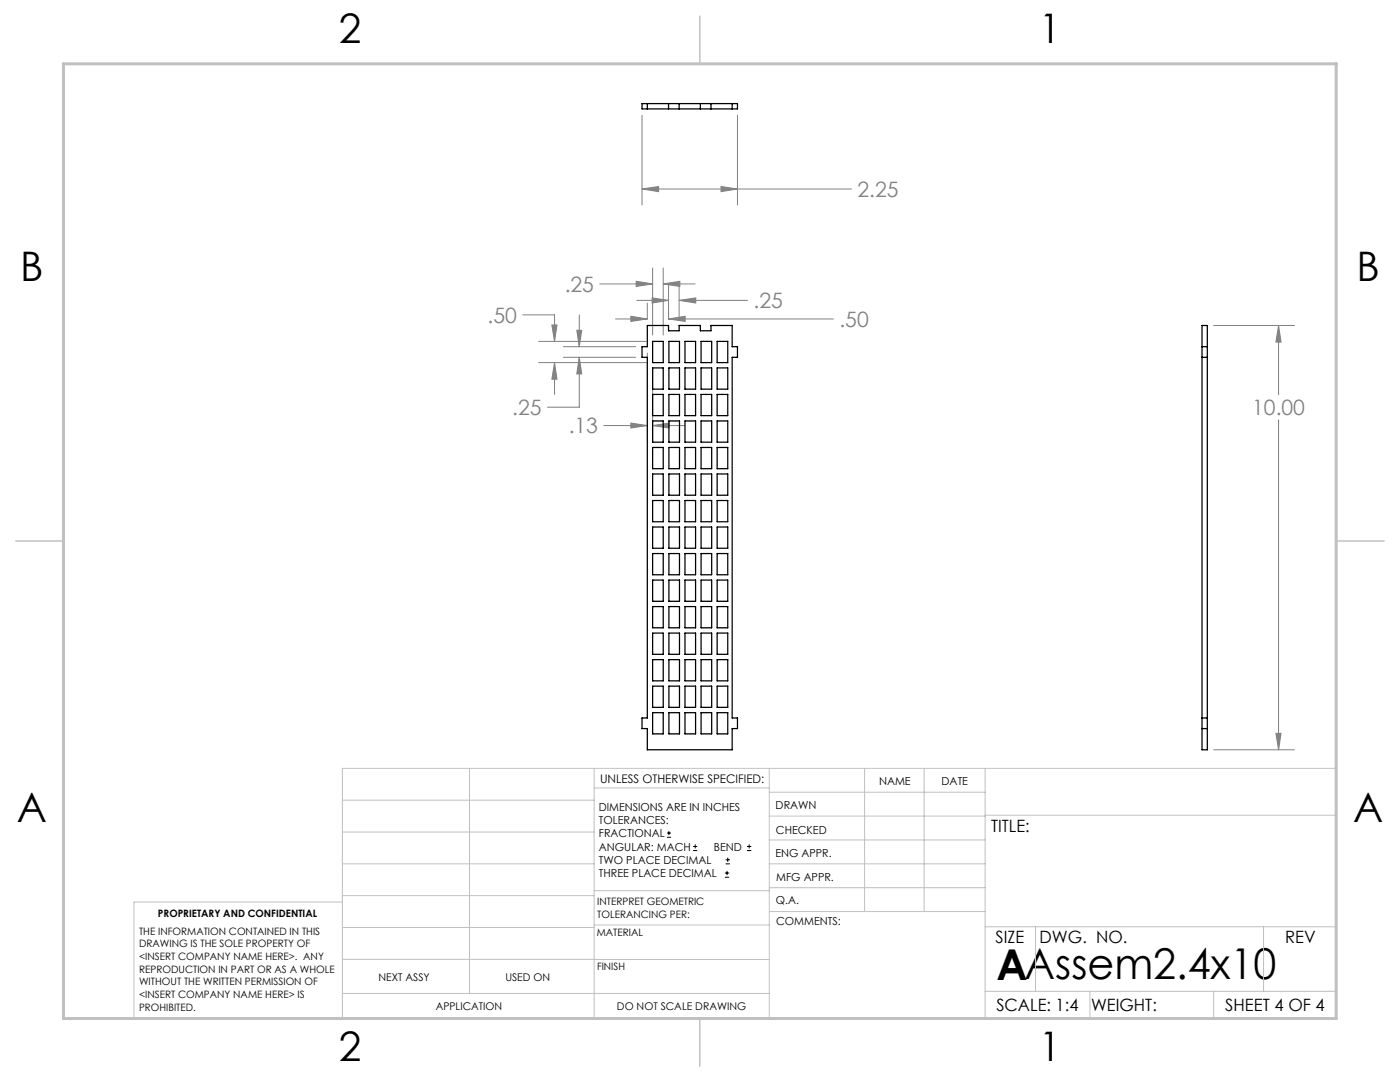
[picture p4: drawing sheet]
<svg xmlns="http://www.w3.org/2000/svg" width="279mm" height="216mm" viewBox="0 0 279 216" stroke-linecap="round" stroke-linejoin="round" font-family="sans-serif">
<g fill="none" stroke="#000" stroke-width=".2">
<path d="M133.1 167.1h.8M133.1 166.2h.8M133.5 165.8v.9M138.3 169.7h.8M138.3 168.9h.8M138.7 168.5v.8M144.7 175h.8M144.7 174.2h.8M144.8 172.4h.9M144.8 171.6h.9M145.1 173.8v.8M145.2 171.1v.9"/>
<path d="M149.1 169.7h.8M149.1 168.9h.8M149.5 168.5v.8"/>
</g>
<g fill="none" stroke="#808080" stroke-width=".2">
<path d="M128.1 37.7l3.3-.5v1zM128.1 23v17.9M128.1 37.7h41.8M143.9 37.2l3.3 .5-3.3 .5zM147.2 23v17.9M119.7 56.7h10.5M127 56.1l3.2 .6-3.2 .5zM127.1 59.9h6.3M130.1 59.4l3.3 .5-3.3 .6zM130.2 53.5v13.4M132.4 56.7l3.3-.6v1.1zM132.4 53.5v13.4"/>
<path d="M132.4 56.7h6.3M133.4 56.8v6.9M135.5 59.9l3.4-.5v1.1zM135.5 56.8v6.9M135.5 59.9h13.7M104.3 62.8h6.4v5.3M107.5 68.1h21.5M107.5 72.4h21.5M110.1 64.8h1.1l-.5 3.3zM110.7 72.4l.5 3.3h-1.1zM110.7 72.4v6.3M112.4 71.3h14.5"/>
<path d="M112.4 69.2h14.5M115.1 65.9h1l-.5 3.3zM115.6 71.3l.5 3.3h-1zM115.6 71.3v9.9h-6.3M115.6 62.8v6.4M122.8 63.6h6.4M125.9 63.1l3.3 .5-3.3 .5zM129.2 60.5v3.2M129.2 70.4v17.7M130.2 73.6v14.5M133.4 63.6l3.3-.5v1zM133.4 63.6h32.9"/>
<path d="M242.2 64.9h16.1M255.2 64.9l.5 3.4h-1.1zM255.2 64.9v13.9M120.5 84.9h8.7M125.9 84.4l3.3 .5-3.3 .5zM130.2 84.9l3.4-.5v1zM130.2 84.9h6.4M255.2 83.8v65.8M242.2 149.6h16.1M254.6 146.3h1.1l-.5 3.3z"/>
</g>
<g fill="none" stroke="#c0c0c0" stroke-width=".2">
<path d="M68.3 159.7h50.3M93.7 153.3v44.9M118.6 153.3v49.9M118.6 157.2h34.9M153.5 153.3v49.9M153.5 158.1h43.1M172.5 153.3v28.6M184.4 153.3v28.6M196.6 153.3v49.9M68.3 180h-41.6v23.2h240v-49.9h-198.4v49.9M68.3 178.7h50.3M68.3 172.4h50.3"/>
<path d="M68.3 166h50.3M118.6 177.7h35M153.5 167.6h43.1M153.5 162.8h43.1M153.5 172.4h43.1M153.5 177.1h43.1M196.6 162.7h70.1M68.3 198.2h85.2M68.3 191.4l85.2 .1M68.3 185.1h50.3M118.6 184.6h35M153.6 181.9h43"/>
<path d="M196.6 197.8h70.1M196.6 184.9h70.1M206.7 184.9v12.9M217.5 197.8v5.4M242.2 197.8v5.4M252.2 184.9v12.9"/>
</g>
<path d="M139.7 3.2v9.5M3.1 107.9h9.6M266.7 107.9h9.5M139.7 203.2v9.6" fill="none" stroke="#c0c0c0" stroke-width=".3"/>
<path d="M12.7 12.7h254v190.5h-254z" fill="none" stroke="#c0c0c0" stroke-width=".6"/>
<path d="M132.4 56.7l3.3-.6v1.1zM127 56.1l3.2 .6-3.2 .5zM110.1 64.8h1.1l-.5 3.3zM110.7 72.4l.5 3.3h-1.1zM115.6 71.3l.5 3.3h-1zM115.1 65.9h1l-.5 3.3zM130.1 59.4l3.3 .5-3.3 .6zM135.5 59.9l3.4-.5v1.1zM125.9 63.1l3.3 .5-3.3 .5zM133.4 63.6l3.3-.5v1zM125.9 84.4l3.3 .5-3.3 .5zM130.2 84.9l3.4-.5v1zM128.1 37.7l3.3-.5v1zM143.9 37.2l3.3 .5-3.3 .5zM255.2 64.9l.5 3.4h-1.1zM254.6 146.3h1.1l-.5 3.3z" fill="#808080"/>
<g fill="none" stroke="#000" stroke-width=".25">
<path d="M128.1 20.7h19.1v1h-19.1zM129.2 20.7v1M133.4 20.7v1M135.5 20.7v1M139.8 20.7v1M141.9 20.7v1M146.1 20.7v1M129.2 64.9h4.2v1.1h2.1v-1.1h4.3v1.1h2.1v-1.1h4.2v4.3h1.1v2.1h-1.1v72h1.1v2.1h-1.1v4.2h-16.9v-4.2h-1.1v-2.1h1.1v-72h-1.1v-2.1h1.1zM130.2 68.1h2.2v4.3h-2.2zM130.2 73.4h2.2v4.2h-2.2zM130.2 78.7h2.2v4.2h-2.2zM133.5 68.1h2.1v4.3h-2.1z"/>
<path d="M133.5 73.4h2.1v4.2h-2.1zM133.5 78.7h2.1v4.2h-2.1zM136.7 68.1h2.1v4.3h-2.1zM136.7 73.4h2.1v4.2h-2.1zM136.7 78.7h2.1v4.2h-2.1zM139.9 68.1h2.1v4.3h-2.1zM139.9 73.4h2.1v4.2h-2.1zM139.9 78.7h2.1v4.2h-2.1zM143.1 68.1h2.1v4.3h-2.1zM143.1 73.4h2.1v4.2h-2.1zM143.1 78.7h2.1v4.2h-2.1zM239.9 69.2h1"/>
<path d="M239.9 64.9h1v84.7h-1zM239.9 71.3h1M130.2 84h2.2v4.2h-2.2zM130.2 89.3h2.2v4.2h-2.2zM130.2 94.6h2.2v4.2h-2.2zM130.2 99.9h2.2v4.2h-2.2zM133.5 84h2.1v4.2h-2.1zM133.5 89.3h2.1v4.2h-2.1zM133.5 94.6h2.1v4.2h-2.1zM133.5 99.9h2.1v4.2h-2.1zM136.7 84h2.1v4.2h-2.1zM136.7 89.3h2.1v4.2h-2.1z"/>
<path d="M136.7 94.6h2.1v4.2h-2.1zM136.7 99.9h2.1v4.2h-2.1zM139.9 84h2.1v4.2h-2.1zM139.9 89.3h2.1v4.2h-2.1zM139.9 94.6h2.1v4.2h-2.1zM139.9 99.9h2.1v4.2h-2.1zM143.1 84h2.1v4.2h-2.1zM143.1 89.3h2.1v4.2h-2.1zM143.1 94.6h2.1v4.2h-2.1zM143.1 99.9h2.1v4.2h-2.1zM130.2 105.2h2.2v4.2h-2.2zM130.2 110.5h2.2v4.2h-2.2z"/>
<path d="M130.2 115.7h2.2v4.3h-2.2zM133.5 105.2h2.1v4.2h-2.1zM133.5 110.5h2.1v4.2h-2.1zM133.5 115.7h2.1v4.3h-2.1zM136.7 105.2h2.1v4.2h-2.1zM136.7 110.5h2.1v4.2h-2.1zM136.7 115.7h2.1v4.3h-2.1zM139.9 105.2h2.1v4.2h-2.1zM139.9 110.5h2.1v4.2h-2.1zM139.9 115.7h2.1v4.3h-2.1zM143.1 105.2h2.1v4.2h-2.1zM143.1 110.5h2.1v4.2h-2.1z"/>
<path d="M143.1 115.7h2.1v4.3h-2.1zM130.2 121h2.2v4.3h-2.2zM130.2 126.3h2.2v4.3h-2.2zM130.2 131.6h2.2v4.3h-2.2zM130.2 136.9h2.2v4.2h-2.2zM133.5 121h2.1v4.3h-2.1zM133.5 126.3h2.1v4.3h-2.1zM133.5 131.6h2.1v4.3h-2.1zM133.5 136.9h2.1v4.2h-2.1zM136.7 121h2.1v4.3h-2.1zM136.7 126.3h2.1v4.3h-2.1zM136.7 131.6h2.1v4.3h-2.1z"/>
<path d="M136.7 136.9h2.1v4.2h-2.1zM139.9 121h2.1v4.3h-2.1zM139.9 126.3h2.1v4.3h-2.1zM139.9 131.6h2.1v4.3h-2.1zM139.9 136.9h2.1v4.2h-2.1zM143.1 121h2.1v4.3h-2.1zM143.1 126.3h2.1v4.3h-2.1zM143.1 131.6h2.1v4.3h-2.1zM143.1 136.9h2.1v4.2h-2.1zM130.2 142.2h2.2v4.2h-2.2zM133.5 142.2h2.1v4.2h-2.1zM136.7 142.2h2.1v4.2h-2.1z"/>
<path d="M139.9 142.2h2.1v4.2h-2.1zM143.1 142.2h2.1v4.2h-2.1zM239.9 143.3h1M239.9 145.4h1"/>
</g>
<text font-size="8.5" x="198.9" y="195.5">AAssem2.4x10</text>
<g font-size="8.1">
<text x="67.6" y="8.5">2</text>
<text x="207.3" y="8.5">1</text>
<text x="4" y="56.2">B</text>
<text x="270.7" y="56.2">B</text>
<text x="3.3" y="164.1">A</text>
<text x="270" y="164.1">A</text>
<text x="67.6" y="211.7">2</text>
<text x="207.3" y="211.7">1</text>
</g>
<g font-size="4.2" fill="#808080">
<text x="171.1" y="39.3">2.25</text>
<text x="112.7" y="58.2">.25</text>
<text x="97.3" y="64.4">.50</text>
<text x="150.4" y="61.5">.25</text>
<text x="167.5" y="65.2">.50</text>
<text x="102.2" y="82.8">.25</text>
<text x="249.9" y="82.9">10.00</text>
<text x="113.5" y="86.5">.13</text>
</g>
<g font-size="3.4">
<text x="197.8" y="166">TITLE:</text>
<text x="198.7" y="188.1">SIZE</text>
<text x="207.5" y="188.1">DWG. NO.</text>
<text x="256.5" y="188.2">REV</text>
<text x="198.8" y="201.7">SCALE: 1:4</text>
<text x="217.7" y="201.8">WEIGHT:</text>
<text x="244.5" y="201.7">SHEET 4 OF 4</text>
</g>
<text font-size="2.4" x="119.8" y="156.2">UNLESS OTHERWISE SPECIFIED:</text>
<g font-size="2.2">
<text x="119.5" y="161.8">DIMENSIONS ARE IN INCHES</text>
<text x="154.8" y="161.4">DRAWN</text>
<text x="175.4" y="156.6">NAME</text>
<text x="187.9" y="156.7">DATE</text>
<text x="119.5" y="164.4">TOLERANCES:</text>
<text x="119.5" y="167.1">FRACTIONAL</text>
<text x="154.9" y="166.3">CHECKED</text>
<text x="119.5" y="169.7">ANGULAR: MACH</text>
<text x="119.5" y="172.4">TWO PLACE DECIMAL</text>
<text x="142.5" y="169.7">BEND</text>
<text x="154.8" y="171">ENG APPR.</text>
<text x="119.5" y="175">THREE PLACE DECIMAL</text>
<text x="154.9" y="175.7">MFG APPR.</text>
<text x="154.9" y="180.4">Q.A.</text>
<text x="154.9" y="184.6">COMMENTS:</text>
</g>
<g font-size="2.1">
<text x="75.5" y="195.7">NEXT ASSY</text>
<text x="100.9" y="195.7">USED ON</text>
<text x="86.9" y="201.5">APPLICATION</text>
<text x="123.1" y="201.6">DO NOT SCALE DRAWING</text>
</g>
<g font-size="2">
<text x="31.5" y="182.9">PROPRIETARY AND CONFIDENTIAL</text>
<text x="119.2" y="180.6">INTERPRET GEOMETRIC</text>
<text x="119.2" y="183.1">TOLERANCING PER:</text>
<text x="27.8" y="186.5">THE INFORMATION CONTAINED IN THIS</text>
<text x="27.8" y="189">DRAWING IS THE SOLE PROPERTY OF</text>
<text x="27.8" y="191.6">&lt;INSERT COMPANY NAME HERE&gt;. ANY</text>
<text x="119.1" y="186.7">MATERIAL</text>
<text x="27.8" y="194.1">REPRODUCTION IN PART OR AS A WHOLE</text>
<text x="27.8" y="196.6">WITHOUT THE WRITTEN PERMISSION OF</text>
<text x="119.1" y="193.5">FINISH</text>
<text x="27.8" y="199.1">&lt;INSERT COMPANY NAME HERE&gt; IS</text>
<text x="27.8" y="201.7">PROHIBITED.</text>
</g>
</svg>
